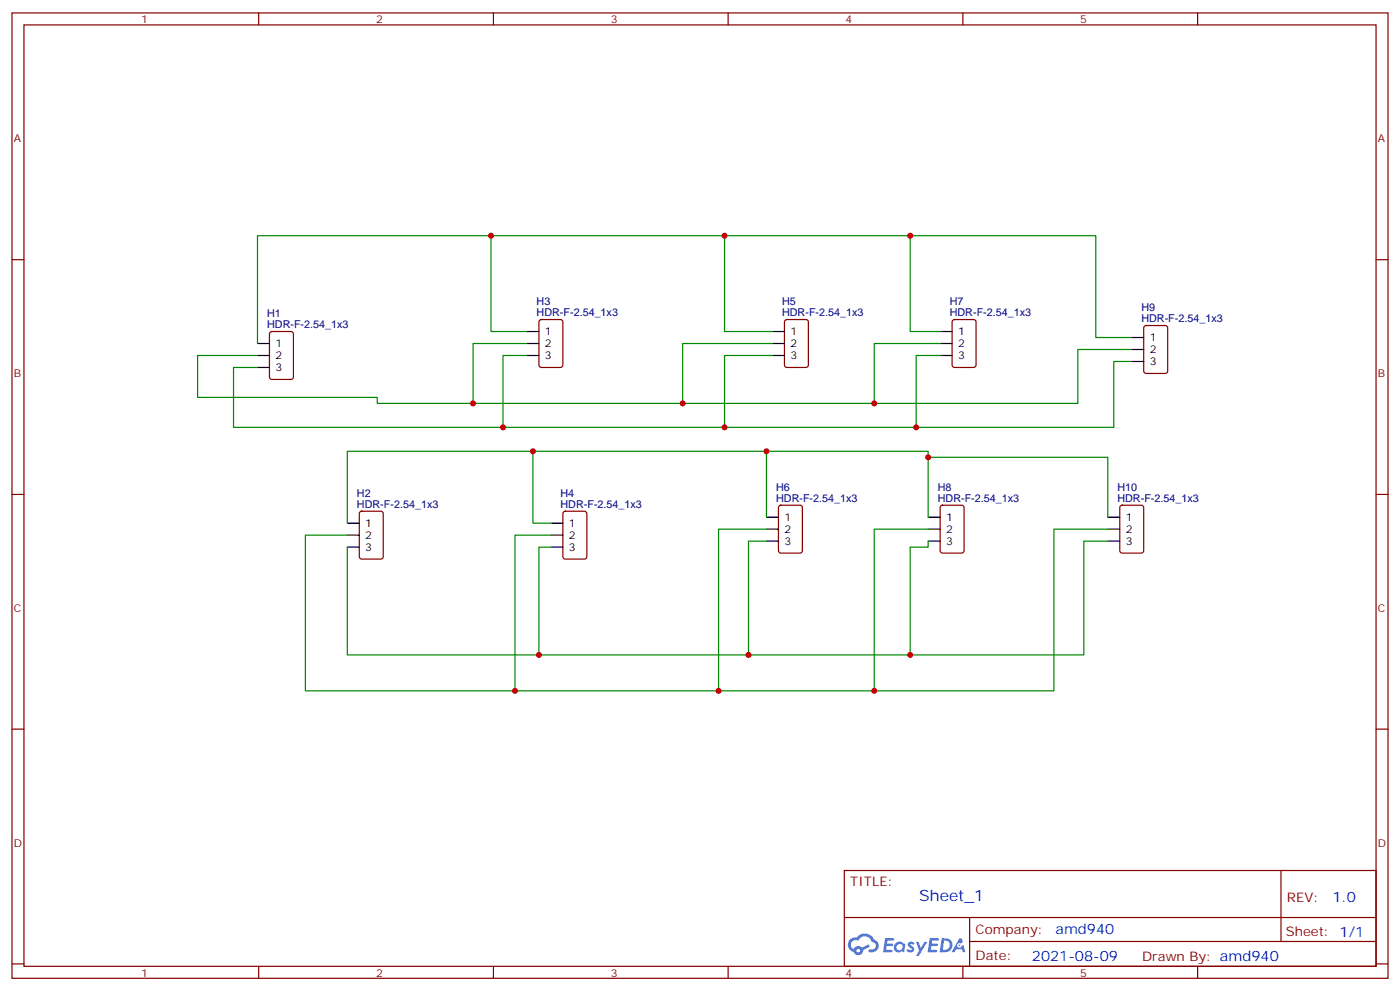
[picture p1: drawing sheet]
<svg xmlns="http://www.w3.org/2000/svg" width="412mm" height="292mm" viewBox="0 0 412 292" stroke-linecap="round" stroke-linejoin="round" font-family="sans-serif">
<g fill="none" stroke="#870000" stroke-width=".35">
<path d="M3.5 3.8h405.4v284.3h-405.4zM7.1 7.3h398.2v277.3h-398.2zM76.2 3.8v3.5M145.3 3.8v3.5M214.5 3.8v3.5M283.6 3.8v3.5M352.8 3.8v3.5M3.5 76.5h3.6M405.3 76.5h3.6M3.5 145.6h3.6M405.3 145.6h3.6M3.5 214.8h3.6"/>
<path d="M405.3 214.8h3.6M248.7 256.4h156.6v28.2h-156.6zM377.3 256.4v20.9M248.7 270.2h156.5M285.6 277.3h119.6M285.6 270.2v14.2M3.5 283.9h3.6M76.2 284.6v3.5M145.3 284.6v3.5M214.5 284.6v3.5M283.6 284.6v3.5M352.8 284.6v3.5"/>
<path d="M405.3 283.9h3.6"/>
</g>
<g fill="#5487ff">
<path d="M267.7 277.6a1.22 1.22 0 0 1 1.7 .2l-.4 .6a.47 .47 0 0 0-.3-.4 .47 .47 0 0 0-.5 .2l.1 .2a1.14 1.14 0 0 1 .8 1.8 1.14 1.14 0 0 1-1.9 0l-.2-.2 .5-.6 .7 .5a.29 .29 0 0 0 .3-.3 .29 .29 0 0 0-.2-.3 1.04 1.04 0 0 1-.6-1.7z"/>
<path d="M260.7 276.3h2.4l.3 .2-.2 .5-1.8 .1-.1 .8h1.5l.3 .4-.3 .4h-1.6l-.2 1.1h1.7l.2 .3-.2 .3-2.6 .1z"/>
<path d="M273.8 276.3h2.4l.3 .2-.1 .5-1.8 .1-.2 .8h1.6l.3 .4-.4 .4h-1.6l-.1 1.1h1.7l.2 .3-.2 .3-2.6 .1z"/>
<path d="M282.6 276.3h.7l.3 1.3-.6 .3a.69 .69 0 0 0-1 .3 .69 .69 0 0 0 .4 .9 .69 .69 0 0 0 .9-.6l.5-.2 .6 2.2h-.8l-.2-.9h-1.8l-.5 .9h-.8z"/>
<path d="M269.8 277.4h.8l.6 1.8 1.1-1.8h.9l-2.6 4.2h-.8l.9-1.5z"/>
<path d="M277.4 276.3l-.6 4.2h1.3a2.11 2.11 0 0 0 2.5-2.1 2.11 2.11 0 0 0-2.5-2.1zM278.1 277.1a1.39 1.39 0 0 1 1.7 1.4 1.39 1.39 0 0 1-1.8 1.3h-.3z"/>
<path d="M263.7 277.9a1.54 1.54 0 0 0-.1 2.2 1.54 1.54 0 0 0 2.2 .1l.6 .3 .3-2.3-.2-.3h-.4a1.49 1.49 0 0 0-2.4 0zM264 278.9a.94 .94 0 0 1 1.8 0 .94 .94 0 0 1-1.8 0z"/>
<path d="M250.4 276.7a2.18 2.18 0 0 0 1.1 3.7 1.44 1.44 0 0 0 1.6 .9 1.44 1.44 0 0 0 1.2-1.4l2-1.1-.5-.7-1.9 1a1.47 1.47 0 0 0-2.4 .4 1.39 1.39 0 0 1-.7-1.9 1.39 1.39 0 0 1 2-.5 2.12 2.12 0 0 1 2.2-1.3 2.12 2.12 0 0 1 1.9 1.7 1.14 1.14 0 0 1 1.1 1.4 1.14 1.14 0 0 1-1.7 .7 .43 .43 0 0 0-.5 .4 .43 .43 0 0 0 .4 .5 1.98 1.98 0 0 0 2.5-1.2 1.98 1.98 0 0 0-1.2-2.6 3.1 3.1 0 0 0-5.3-.6l-.9 .1zM252.3 280a.55 .55 0 0 1 1.1 0 .55 .55 0 0 1-1.1 0z"/>
<circle cx="282.6" cy="278.4" r=".26"/>
</g>
<path d="M79.6 97.9l.5-.3h5.6l.7 .5v13l-.4 .6-5.9 .1-.7-.5v-12.9zM159 94.3l.5-.2h5.6l.7 .5v12.9l-.5 .7h-5.8l-.7-.4-.1-13zM231.3 94.3l.5-.2h5.6l.7 .5v12.9l-.4 .7h-5.9l-.7-.4v-13zM280.7 94.3l.5-.2h5.6l.7 .5v12.9l-.4 .7h-5.9l-.7-.4v-13zM337.1 96.1l.5-.2h5.7l.6 .4 .1 13-.5 .6-5.9 .1-.6-.5-.1-12.9zM106.1 150.8l.4-.2h5.7l.6 .4 .1 13-.5 .6-5.9 .1-.6-.5-.1-12.9zM166 150.8l.5-.2h5.7l.6 .4 .1 13-.5 .6-5.9 .1-.6-.5-.1-12.9zM229.5 149l.5-.2h5.7l.6 .4 .1 13-.5 .7h-5.9l-.6-.4-.1-13zM277.2 149l.4-.2h5.7l.6 .4 .1 13-.5 .7h-5.9l-.6-.4-.1-13zM330.1 149l.5-.2h5.6l.6 .4 .1 13-.5 .7h-5.8l-.7-.4-.1-13z" fill="none" stroke="#870000" stroke-width=".35"/>
<g fill="none" stroke="#000" stroke-width=".35">
<path d="M155.2 97.6h3.5M227.5 97.6h3.6M276.9 97.6h3.6M333.4 99.4h3.5M75.8 108.2h3.6M75.8 101.2h3.6M75.8 104.7h3.6M155.2 101.2h3.5M155.2 104.7h3.5M227.5 101.2h3.6M227.5 104.7h3.6M276.9 101.2h3.6"/>
<path d="M276.9 104.7h3.6M333.4 106.5h3.5M333.4 102.9h3.5M102.3 154.1h3.5M102.3 157.6h3.5M162.3 154.1h3.5M162.3 157.6h3.5M225.8 159.4h3.5M225.8 152.3h3.5M225.8 155.9h3.5M273.4 159.4h3.5M273.4 152.3h3.5"/>
<path d="M273.4 155.9h3.5M326.3 159.4h3.5M326.3 152.3h3.5M326.3 155.9h3.5M102.3 161.1h3.5M162.3 161.1h3.5"/>
</g>
<g fill="none" stroke="#008700" stroke-width=".35">
<path d="M144.6 69.4v28.2h10.6M213.4 69.4v28.2h14.1M268.1 69.4v28.2h8.8M333.4 99.4h-10.6v-30h-247v31.8M155.2 101.2h-15.9v17.6M155.2 104.7h-7v21.2M227.5 101.2h-26.4v17.6M227.5 104.7h-14.1v21.2M276.9 101.2h-19.4v17.6M276.9 104.7h-7v21.2M333.4 106.5h-5.3v19.4h-259.3v-17.7h7M333.4 102.9h-15.9v15.9h-206.4v-1.7h-52.9v-12.4h17.6"/>
<path d="M157 132.9h68.8v19.4M225.8 132.9h47.6v19.4M273.4 134.7h52.9v17.6M102.3 154.1v-21.2h54.7v21.2h5.3M102.3 157.6h-12.3v45.9h61.7v-45.9h10.6M225.8 155.9h-14.1v47.6h-60M225.8 159.4h-5.3v33.5M273.4 155.9h-15.9v47.6h-45.8M273.4 159.4v1.7h-5.3v31.8M326.3 155.9h-15.9v47.6h-52.9M326.3 159.4h-7v33.5h-217v-31.8M162.3 161.1h-3.6v31.8"/>
</g>
<g fill="#c00">
<circle cx="157" cy="132.9" r=".88"/>
<circle cx="225.8" cy="132.9" r=".88"/>
<circle cx="273.4" cy="134.7" r=".88"/>
<circle cx="151.7" cy="203.5" r=".88"/>
<circle cx="211.7" cy="203.5" r=".88"/>
<circle cx="257.5" cy="203.5" r=".88"/>
<circle cx="268.1" cy="192.9" r=".88"/>
<circle cx="220.5" cy="192.9" r=".88"/>
<circle cx="158.8" cy="192.9" r=".88"/>
<circle cx="144.6" cy="69.4" r=".88"/>
<circle cx="213.4" cy="69.4" r=".88"/>
<circle cx="268.1" cy="69.4" r=".88"/>
<circle cx="148.2" cy="125.9" r=".88"/>
<circle cx="213.4" cy="125.9" r=".88"/>
<circle cx="269.9" cy="125.9" r=".88"/>
<circle cx="139.3" cy="118.8" r=".88"/>
<circle cx="201.1" cy="118.8" r=".88"/>
<circle cx="257.5" cy="118.8" r=".88"/>
</g>
<text font-size="4.6" fill="#00f" x="270.8" y="265.4">Sheet_1</text>
<g font-size="4.2" fill="#00f">
<text x="392.5" y="265.7">1.0</text>
<text x="310.9" y="275.2">amd940</text>
<text x="304" y="283">2021-08-09</text>
</g>
<g font-size="3.9" fill="#800">
<text x="250.5" y="261">TITLE:</text>
<text x="379.1" y="265.7">REV:</text>
<text x="287.4" y="275.2">Company:</text>
<text x="378.7" y="275.8">Sheet: 1/1</text>
<text x="287.4" y="282.9">Date:</text>
<text x="336.4" y="282.9">Drawn By: amd940</text>
</g>
<g font-size="3.2" fill="#800">
<text x="41.6" y="6.8">1</text>
<text x="110.8" y="6.8">2</text>
<text x="179.9" y="6.8">3</text>
<text x="249.1" y="6.8">4</text>
<text x="318.2" y="6.8">5</text>
<text x="4.1" y="41.9">A</text>
<text x="405.9" y="41.9">A</text>
<text x="4.1" y="111.1">B</text>
<text x="405.9" y="111.1">B</text>
<text x="4.1" y="180.2">C</text>
<text x="405.9" y="180.2">C</text>
<text x="4.1" y="249.3">D</text>
<text x="405.9" y="249.3">D</text>
<text x="41.6" y="287.6">1</text>
<text x="110.8" y="287.6">2</text>
<text x="179.9" y="287.6">3</text>
<text x="249.1" y="287.6">4</text>
<text x="318.2" y="287.6">5</text>
</g>
<g font-size="3.2" fill="#000080">
<text x="158.1" y="89.8">H3</text>
<text x="230.4" y="89.8">H5</text>
<text x="279.8" y="89.8">H7</text>
<text x="78.7" y="93.4">H1</text>
<text x="158.1" y="93.1">HDR-F-2.54_1x3</text>
<text x="230.4" y="93.1">HDR-F-2.54_1x3</text>
<text x="279.8" y="93.1">HDR-F-2.54_1x3</text>
<text x="336.2" y="91.6">H9</text>
<text x="336.2" y="94.8">HDR-F-2.54_1x3</text>
<text x="78.7" y="96.6">HDR-F-2.54_1x3</text>
<text x="105.1" y="146.3">H2</text>
<text x="105.1" y="149.5">HDR-F-2.54_1x3</text>
<text x="165.1" y="146.3">H4</text>
<text x="165.1" y="149.5">HDR-F-2.54_1x3</text>
<text x="228.6" y="144.5">H6</text>
<text x="228.6" y="147.7">HDR-F-2.54_1x3</text>
<text x="276.2" y="144.5">H8</text>
<text x="276.2" y="147.7">HDR-F-2.54_1x3</text>
<text x="329.2" y="144.5">H10</text>
<text x="329.2" y="147.7">HDR-F-2.54_1x3</text>
</g>
<g font-size="3.2">
<text x="160.5" y="98.7">1</text>
<text x="232.8" y="98.7">1</text>
<text x="282.2" y="98.7">1</text>
<text x="338.7" y="100.5">1</text>
<text x="81.1" y="102.2">1</text>
<text x="81.1" y="105.8">2</text>
<text x="160.5" y="105.8">3</text>
<text x="160.5" y="102.2">2</text>
<text x="232.8" y="105.8">3</text>
<text x="232.8" y="102.2">2</text>
<text x="282.2" y="105.8">3</text>
<text x="282.2" y="102.2">2</text>
<text x="338.7" y="107.5">3</text>
<text x="338.7" y="104">2</text>
<text x="81.1" y="109.3">3</text>
<text x="107.6" y="155.2">1</text>
<text x="167.6" y="155.2">1</text>
<text x="231.1" y="153.4">1</text>
<text x="278.7" y="153.4">1</text>
<text x="331.6" y="153.4">1</text>
<text x="107.6" y="158.7">2</text>
<text x="167.6" y="158.7">2</text>
<text x="231.1" y="160.4">3</text>
<text x="231.1" y="156.9">2</text>
<text x="278.7" y="160.4">3</text>
<text x="278.7" y="156.9">2</text>
<text x="331.6" y="160.4">3</text>
<text x="331.6" y="156.9">2</text>
<text x="107.6" y="162.2">3</text>
<text x="167.6" y="162.2">3</text>
</g>
</svg>
